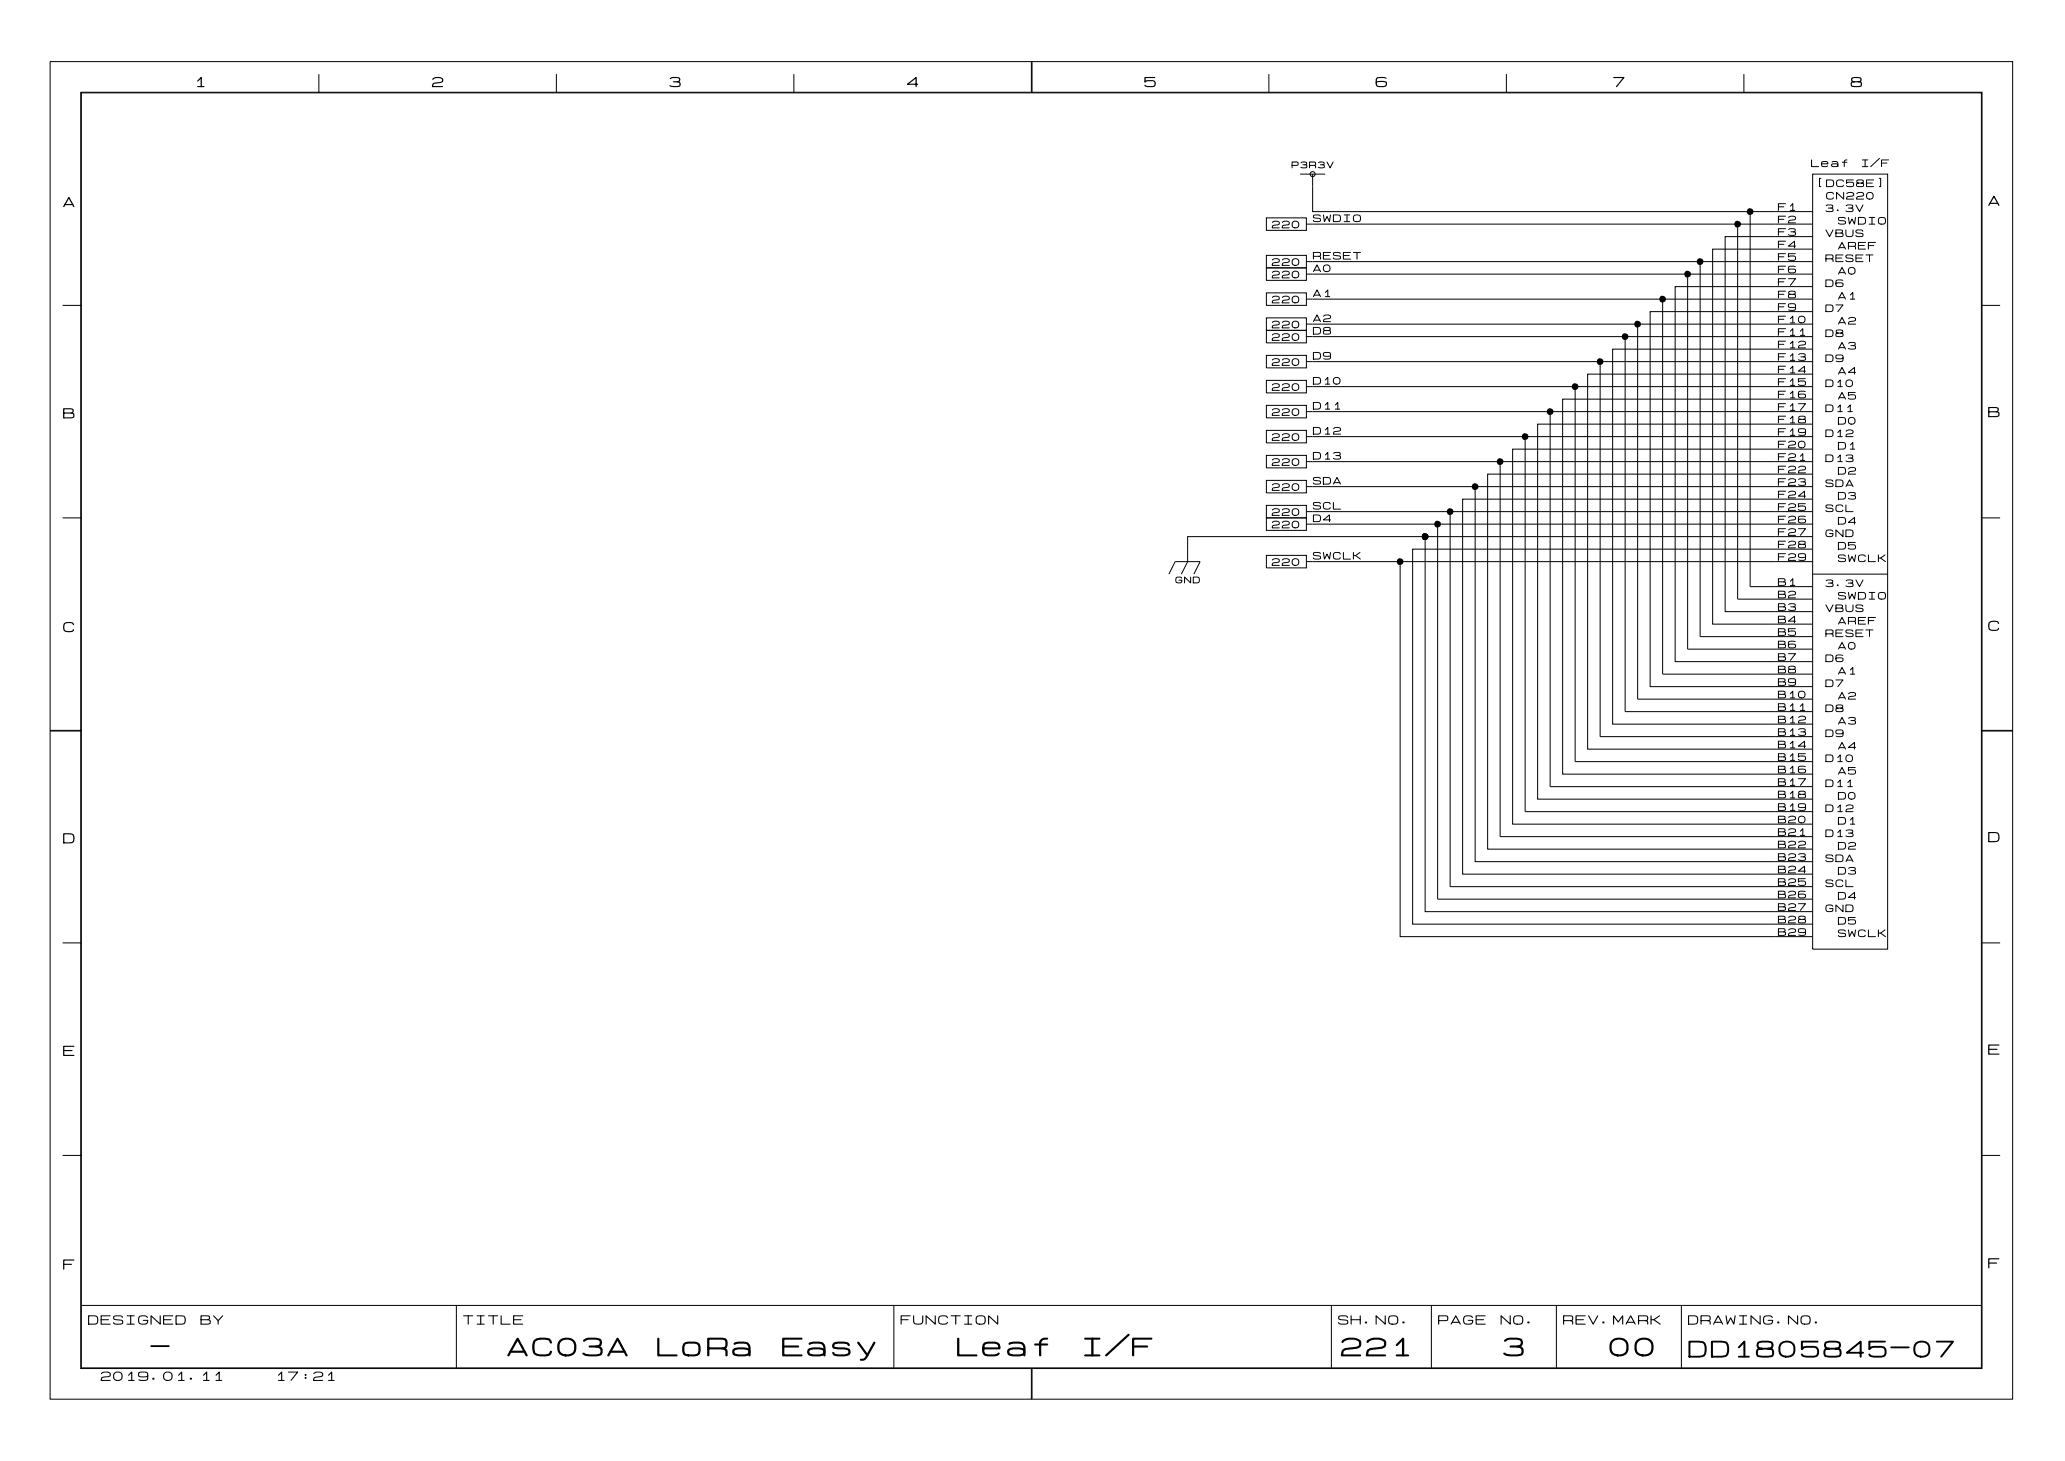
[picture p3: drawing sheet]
<svg xmlns="http://www.w3.org/2000/svg" width="297mm" height="210mm" viewBox="0 0 297 210" stroke-linecap="round" stroke-linejoin="round" font-family="sans-serif">
<g fill="none" stroke="#000" stroke-width=".14">
<path d="M7.2 8.9h282v192.1h-282zM11.6 13.3h273.2v183.3h-273.2zM11.7 13.3h273v183.2h-273zM45.8 10.6v2.7M79.9 10.6v2.7M114.1 10.6v2.7M148.2 8.9v4.4M148.3 8.9v4.4M182.3 10.6v2.7M216.4 10.6v2.7M250.6 10.6v2.7M181.9 38.5h5.8v1.8h-5.8z"/>
<path d="M181.9 36.7h5.8v1.8h-5.8zM181.9 31.3h5.8v1.8h-5.8zM186.8 25h3.6M187.7 39.4h72.7M188.6 25v5.4h71.8M242.5 39.4v53.9h12.5M244.3 37.6v53.9h10.7M249.7 32.2v53.9h5.3M251.4 30.4v53.9M260.4 25h10.8v111.4h-10.8zM260.4 32.2h-72.7M260.4 35.8h-14.3v53.9h8.9"/>
<path d="M260.4 34h-12.5v53.9h7.1M260.4 37.6h-72.7M9 43.9h2.7M181.9 42.1h5.8v1.8h-5.8zM181.9 45.7h5.8v1.8h-5.8zM181.9 58.2h5.8v1.8h-5.8zM181.9 47.5h5.8v1.8h-5.8zM181.9 51.1h5.8v1.8h-5.8zM181.9 54.6h5.8v1.8h-5.8zM187.7 48.4h72.7M187.7 59.1h72.7M187.7 43h72.7"/>
<path d="M187.7 46.6h72.7M187.7 52h.9M187.7 55.5h.9M222.7 59.1v53.9h32.3M226.3 55.5v53.9h28.7M229.9 52v53.8h25.1M233.5 48.4v53.8h21.5M235.3 46.6v53.8h19.7M238.9 43v53.9h16.1M255 53.8h-26.9v53.8h26.9M255 53.8h5.4M260.4 57.3h-35.9v53.9h30.5"/>
<path d="M260.4 52h-71.8M260.4 55.5h-71.8M260.4 41.2h-19.7v53.9h14.3M260.4 44.8h-23.3v53.9h17.9M260.4 50.2h-28.7v53.8h23.3M284.7 43.9h2.7M9 74.4h2.7M181.9 79.8h5.8v1.8h-5.8zM181.9 69h5.8v1.8h-5.8zM181.9 65.4h5.8v1.8h-5.8zM181.9 61.8h5.8v1.8h-5.8zM181.9 74.4h5.8v1.8h-5.8z"/>
<path d="M181.9 72.6h5.8v1.8h-5.8zM187.7 69.9h.9M187.7 62.7h.9M187.7 75.3h67.3M188.6 69.9h66.4M188.6 62.7h66.4M204.8 77.1h-34.2v3.6l-.9 1.8M204.8 77.1v53.9h55.6M204.8 77.1h50.2M206.6 75.3l-.1 53.9h53.9M208.3 73.5v53.9h52.1M211.9 69.9v53.9h48.5"/>
<path d="M215.5 66.3v53.9h39.5M219.1 62.7v53.9h41.3M255 78.9h-52v53.9h57.4M255 69.9h5.4M255 64.5h5.4M255 62.7h5.4M255 60.9h5.4M255 75.3h5.4M255 73.5h5.4M255 78.9h5.4M255 77.1h5.4M255 73.5h-67.3"/>
<path d="M255 64.5h-37.7v53.9h43.1M255 60.9h-34.1v53.9h39.5M260.4 71.7h-50.3v53.9h50.3M260.4 66.3h-72.7M260.4 68.1h-46.7v53.9h41.3M284.7 74.4h2.7M167.9 82.5l.9-1.8h3.6l-.9 1.8M187.7 80.7h.9M188.6 80.7h12.6M255 91.5h5.4M255 89.7h5.4M255 87.9h5.4"/>
<path d="M255 86.1h5.4M255 98.6h5.4M255 96.9h5.4M255 95.1h5.4M255 93.3h5.4M255 80.7h5.4M255 80.7h-53.8v53.9h59.2M260.4 84.3h-9M260.4 82.5h10.8M7.2 105h4.5M7.2 104.9h4.5M255 109.4h5.4"/>
<path d="M255 102.2h5.4M255 107.6h5.4M255 100.4h5.4M255 105.8h5.4M255 104h5.4M255 113h5.4M255 111.2h5.4M284.7 104.9h4.5M284.7 105h4.5M9 135.5h2.7M255 122h5.4M255 120.2h5.4"/>
<path d="M284.7 135.5h2.7M9 166h2.7M284.7 166h2.7M11.7 187.6h273M65.6 187.6v8.9M128.4 187.6v8.9M148.2 196.5v4.5M148.3 196.5v4.5M191.3 187.6v8.9M205.7 187.6v8.9M223.6 187.6v8.9M241.6 187.6v8.9"/>
<circle cx="188.6" cy="25" r=".36"/>
</g>
<g fill="#000">
<path d="M242.2 39l.3-.1 .4 .2 .1 .3-.2 .3-.4 .2-.3-.1-.1-.3v-.3zM244 37.2l.3-.1 .4 .2 .1 .3-.2 .3-.4 .2-.3-.1-.1-.3v-.3zM249.4 31.8l.2-.1 .5 .2v.3l-.1 .3-.4 .2-.3-.1-.1-.3v-.3zM251.2 30l.2-.1 .5 .2v.3l-.1 .3-.4 .2-.3-.1-.1-.3v-.3zM222.4 58.7l.3-.1 .4 .3 .1 .2-.1 .4-.4 .1-.3-.1-.2-.2 .1-.3zM226 55.1h.3l.4 .2 .1 .2-.1 .4-.5 .1-.2-.1-.2-.2 .1-.3zM229.6 51.5h.3l.4 .2 .1 .3-.1 .3-.5 .1-.2-.1-.2-.2v-.3zM233.2 47.9h.3l.4 .2 .1 .3-.1 .3-.5 .2-.2-.1-.2-.3v-.3zM235 46.2l.3-.1 .4 .2 .1 .3-.1 .3-.5 .2-.2-.1-.2-.3v-.3zM238.6 42.6l.3-.1 .4 .2 .1 .3-.1 .3-.5 .2-.3-.1-.1-.3v-.3zM204.5 76.7l.2-.1 .5 .2v.3l-.1 .3-.4 .2-.3-.1-.1-.3v-.3zM206.3 74.9l.2-.1 .5 .2v.3l-.1 .3-.4 .2-.3-.1-.1-.3v-.3z"/>
<path d="M208 73.1l.3-.1 .4 .2 .1 .3-.1 .3-.4 .2-.3-.1-.1-.3v-.3zM211.6 69.5l.3-.1 .4 .2 .1 .3-.1 .3-.4 .2-.3-.1-.1-.3v-.3zM215.2 65.9l.3-.1 .4 .2 .1 .3-.1 .3-.4 .2-.3-.1-.1-.2v-.4zM218.8 62.3l.3-.1 .4 .2 .1 .3-.1 .4-.4 .1-.3-.1-.1-.2v-.3zM200.9 80.3l.3-.1 .4 .2 .1 .3-.2 .3-.4 .2-.3-.1-.1-.3v-.3z"/>
</g>
<g font-size="3.6">
<text x="72.8" y="195.4">AC03A</text>
<text x="94.3" y="195.4">LoRa</text>
<text x="112.2" y="195.4">Easy</text>
<text x="137.4" y="195.4">Leaf</text>
<text x="155.3" y="195.4">I/F</text>
<text x="192.5" y="195.4">221</text>
<text x="215.8" y="195.4">3</text>
<text x="231.1" y="195.4">00</text>
</g>
<g font-size="3.2">
<text x="21.6" y="195.3">-</text>
<text x="242.5" y="195.5">DD1805845-07</text>
</g>
<g font-size="2">
<text x="27.9" y="12.8">1</text>
<text x="62" y="12.8">2</text>
<text x="96.1" y="12.8">3</text>
<text x="130.2" y="12.8">4</text>
<text x="164.3" y="12.8">5</text>
<text x="197.6" y="12.8">6</text>
<text x="231.7" y="12.8">7</text>
<text x="265.8" y="12.8">8</text>
<text x="285.6" y="29.8">A</text>
<text x="9" y="30">A</text>
<text x="9" y="60.4">B</text>
<text x="285.6" y="60.2">B</text>
<text x="9" y="91.1">C</text>
<text x="285.6" y="90.9">C</text>
<text x="9" y="121.4">D</text>
<text x="285.6" y="121.3">D</text>
<text x="9" y="152">E</text>
<text x="285.6" y="151.8">E</text>
<text x="9" y="182.7">F</text>
<text x="285.6" y="182.5">F</text>
</g>
<g font-size="1.8">
<text x="12.6" y="190.6">DESIGNED</text>
<text x="28.7" y="190.6">BY</text>
<text x="66.5" y="190.6">TITLE</text>
<text x="129.3" y="190.6">FUNCTION</text>
<text x="192.2" y="190.6">SH.NO.</text>
<text x="206.6" y="190.6">PAGE</text>
<text x="215.5" y="190.6">NO.</text>
<text x="224.5" y="190.6">REV.MARK</text>
<text x="242.5" y="190.6">DRAWING.NO.</text>
<text x="14.4" y="198.6">2019.01.11</text>
<text x="39.5" y="198.6">17:21</text>
</g>
<g font-size="1.4">
<text x="260.2" y="24.2">Leaf</text>
<text x="260.9" y="27.1">[DC58E]</text>
<text x="262.3" y="28.9">CN220</text>
<text x="267.3" y="24.2">I/F</text>
<text x="182.7" y="33">220</text>
<text x="188.6" y="32.1">SWDIO</text>
<text x="255.4" y="35.9">F4</text>
<text x="255.4" y="34.1">F3</text>
<text x="255.4" y="32.3">F2</text>
<text x="255.4" y="30.5">F1</text>
<text x="262.2" y="34.2">VBUS</text>
<text x="262.2" y="30.7">3.3V</text>
<text x="264" y="32.4">SWDIO</text>
<text x="182.7" y="38.4">220</text>
<text x="182.7" y="40.2">220</text>
<text x="188.6" y="37.5">RESET</text>
<text x="188.6" y="39.3">A0</text>
<text x="255.4" y="41.2">F7</text>
<text x="255.4" y="39.5">F6</text>
<text x="255.4" y="37.7">F5</text>
<text x="262.2" y="37.8">RESET</text>
<text x="262.2" y="41.4">D6</text>
<text x="264" y="39.6">A0</text>
<text x="264" y="36">AREF</text>
<text x="182.7" y="43.8">220</text>
<text x="182.7" y="47.4">220</text>
<text x="188.6" y="42.9">A1</text>
<text x="188.6" y="46.5">A2</text>
<text x="255.4" y="46.6">F10</text>
<text x="255.4" y="44.8">F9</text>
<text x="255.4" y="43">F8</text>
<text x="262.2" y="45">D7</text>
<text x="264" y="43.2">A1</text>
<text x="264" y="46.8">A2</text>
<text x="182.7" y="52.7">220</text>
<text x="182.7" y="49.2">220</text>
<text x="188.6" y="51.8">D9</text>
<text x="188.6" y="48.3">D8</text>
<text x="255.4" y="48.4">F11</text>
<text x="255.4" y="50.2">F12</text>
<text x="255.4" y="52">F13</text>
<text x="255.4" y="53.8">F14</text>
<text x="262.2" y="48.6">D8</text>
<text x="262.2" y="52.2">D9</text>
<text x="264" y="50.4">A3</text>
<text x="182.7" y="56.3">220</text>
<text x="182.7" y="59.9">220</text>
<text x="188.6" y="55.4">D10</text>
<text x="188.6" y="59">D11</text>
<text x="255.4" y="55.6">F15</text>
<text x="255.4" y="57.4">F16</text>
<text x="255.4" y="59.2">F17</text>
<text x="262.2" y="55.8">D10</text>
<text x="262.2" y="59.4">D11</text>
<text x="264" y="57.6">A5</text>
<text x="264" y="54">A4</text>
<text x="182.7" y="63.5">220</text>
<text x="188.6" y="62.6">D12</text>
<text x="255.4" y="61">F18</text>
<text x="255.4" y="62.8">F19</text>
<text x="255.4" y="64.6">F20</text>
<text x="262.2" y="63">D12</text>
<text x="264" y="61.2">D0</text>
<text x="264" y="64.8">D1</text>
<text x="182.7" y="70.7">220</text>
<text x="182.7" y="67.1">220</text>
<text x="188.6" y="69.8">SDA</text>
<text x="188.6" y="66.2">D13</text>
<text x="255.4" y="66.4">F21</text>
<text x="255.4" y="68.2">F22</text>
<text x="255.4" y="70">F23</text>
<text x="255.4" y="71.8">F24</text>
<text x="262.2" y="70.2">SDA</text>
<text x="262.2" y="66.6">D13</text>
<text x="264" y="72">D3</text>
<text x="264" y="68.4">D2</text>
<text x="182.7" y="76.1">220</text>
<text x="182.7" y="74.3">220</text>
<text x="188.6" y="75.2">D4</text>
<text x="188.6" y="73.4">SCL</text>
<text x="255.4" y="73.6">F25</text>
<text x="255.4" y="75.4">F26</text>
<text x="255.4" y="77.2">F27</text>
<text x="262.2" y="77.3">GND</text>
<text x="262.2" y="73.8">SCL</text>
<text x="264" y="75.6">D4</text>
<text x="182.7" y="81.5">220</text>
<text x="188.6" y="80.6">SWCLK</text>
<text x="255.4" y="79">F28</text>
<text x="255.4" y="80.8">F29</text>
<text x="264" y="79.1">D5</text>
<text x="264" y="80.9">SWCLK</text>
<text x="255.4" y="84.4">B1</text>
<text x="255.4" y="86.1">B2</text>
<text x="255.4" y="87.9">B3</text>
<text x="255.4" y="89.7">B4</text>
<text x="262.2" y="84.5">3.3V</text>
<text x="262.2" y="88.1">VBUS</text>
<text x="264" y="86.3">SWDIO</text>
<text x="264" y="89.9">AREF</text>
<text x="255.4" y="91.5">B5</text>
<text x="255.4" y="93.3">B6</text>
<text x="255.4" y="95.1">B7</text>
<text x="262.2" y="91.7">RESET</text>
<text x="262.2" y="95.3">D6</text>
<text x="264" y="93.5">A0</text>
<text x="255.4" y="96.9">B8</text>
<text x="255.4" y="98.7">B9</text>
<text x="255.4" y="100.5">B10</text>
<text x="262.2" y="98.9">D7</text>
<text x="264" y="97.1">A1</text>
<text x="264" y="100.7">A2</text>
<text x="255.4" y="102.3">B11</text>
<text x="255.4" y="104.1">B12</text>
<text x="255.4" y="105.9">B13</text>
<text x="255.4" y="107.7">B14</text>
<text x="262.2" y="106.1">D9</text>
<text x="262.2" y="102.5">D8</text>
<text x="264" y="104.3">A3</text>
<text x="264" y="107.9">A4</text>
<text x="255.4" y="109.5">B15</text>
<text x="255.4" y="111.3">B16</text>
<text x="255.4" y="113.1">B17</text>
<text x="262.2" y="109.7">D10</text>
<text x="262.2" y="113.3">D11</text>
<text x="264" y="111.5">A5</text>
<text x="255.4" y="114.9">B18</text>
<text x="255.4" y="116.7">B19</text>
<text x="255.4" y="118.5">B20</text>
<text x="262.2" y="116.9">D12</text>
<text x="264" y="115.1">D0</text>
<text x="264" y="118.7">D1</text>
<text x="255.4" y="120.3">B21</text>
<text x="255.4" y="122.1">B22</text>
<text x="255.4" y="123.9">B23</text>
<text x="255.4" y="125.7">B24</text>
<text x="262.2" y="120.5">D13</text>
<text x="262.2" y="124">SDA</text>
<text x="264" y="122.2">D2</text>
<text x="264" y="125.8">D3</text>
<text x="255.4" y="127.5">B25</text>
<text x="255.4" y="129.3">B26</text>
<text x="255.4" y="131">B27</text>
<text x="262.2" y="131.2">GND</text>
<text x="262.2" y="127.6">SCL</text>
<text x="264" y="129.4">D4</text>
<text x="255.4" y="132.8">B28</text>
<text x="255.4" y="134.6">B29</text>
<text x="264" y="134.8">SWCLK</text>
<text x="264" y="133">D5</text>
</g>
<g font-size="1.3">
<text x="185.5" y="24.3">P3R3V</text>
<text x="168.8" y="84">GND</text>
</g>
</svg>
